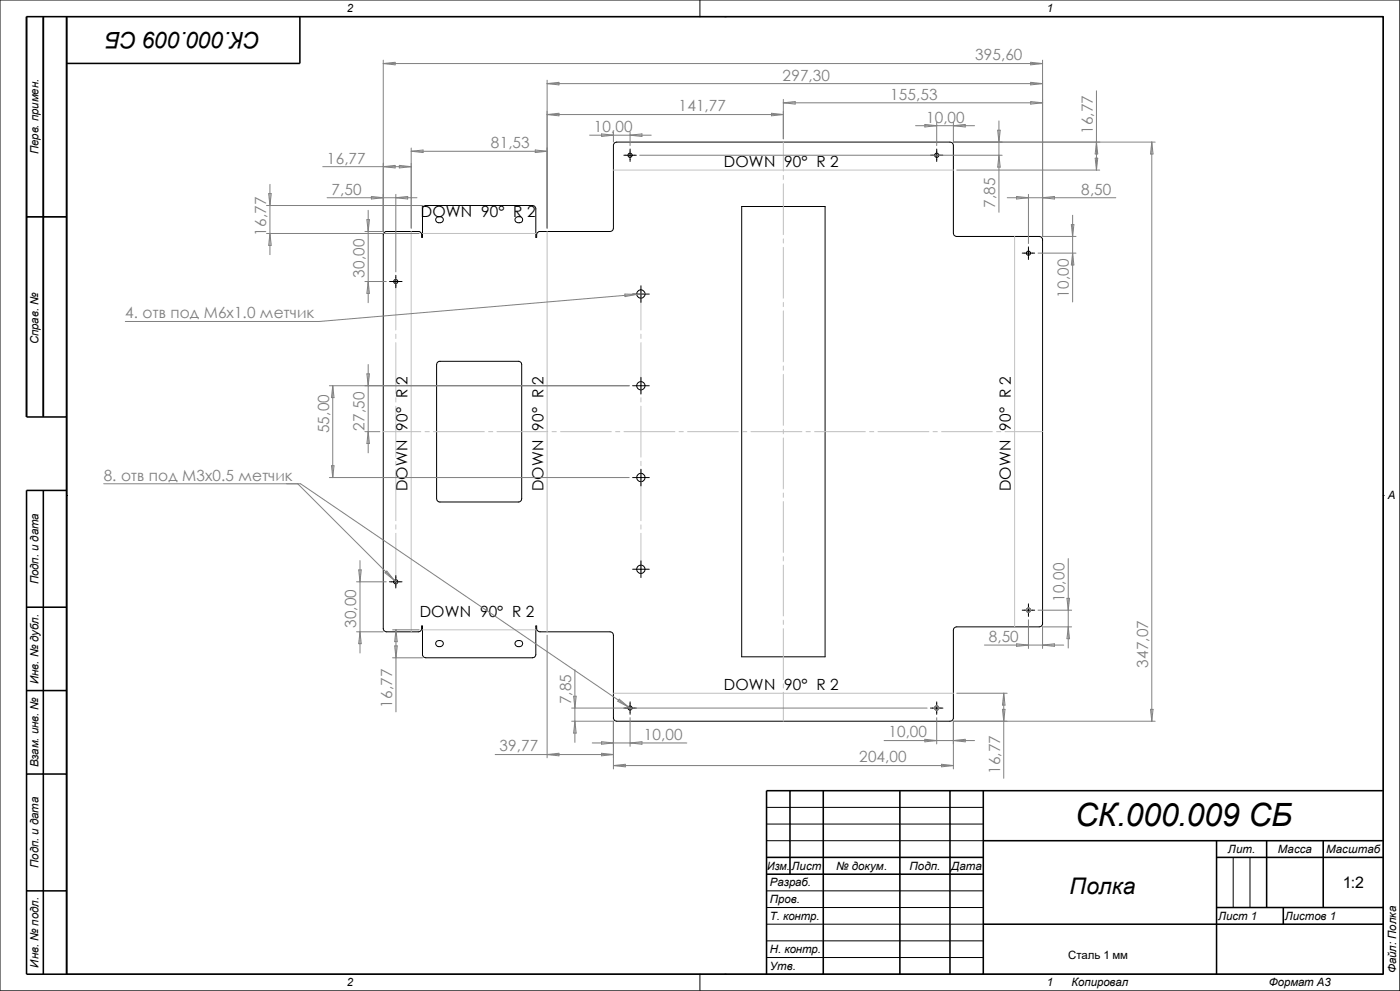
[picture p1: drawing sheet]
<svg xmlns="http://www.w3.org/2000/svg" width="420mm" height="297mm" viewBox="0 0 420 297" stroke-linecap="round" stroke-linejoin="round" font-family="sans-serif">
<g fill="none" stroke="#000" stroke-width=".3">
<path d="M0 0h419.9v297h-419.9zM20 5h395v287h-395zM210 0v5M217.5 5h.1M187.2 46.5h3.7M189 44.7v3.7M279.1 46.5h3.8M281 44.7v3.7M8 65h12M115.1 69.8l.7-.4h9.7a1.01 1.01 0 0 1 1 1v.7h.2v-8.5a1.01 1.01 0 0 1 1.1-1h31.9a1.01 1.01 0 0 1 1 1v8.5h.3v-.7a1.01 1.01 0 0 1 1-1h21a1.01 1.01 0 0 0 1-1v-24.8a1.01 1.01 0 0 1 1-1h100a1.01 1.01 0 0 1 1 1v26.3a1.01 1.01 0 0 0 1 1h24.8a1.01 1.01 0 0 1 1 1v115a1.01 1.01 0 0 1-1 1h-24.8a1.01 1.01 0 0 0-1 .9v26.3a1.01 1.01 0 0 1-1 1.1h-100a1.01 1.01 0 0 1-1-1.1v-24.7a1.01 1.01 0 0 0-1-1h-21a1.01 1.01 0 0 1-1-1v-.8h-.3v8.5a1.01 1.01 0 0 1-1 1h-31.9a1.01 1.01 0 0 1-1.1-1v-8.5h-.2v.8a1.01 1.01 0 0 1-1 1h-9.5a1.01 1.01 0 0 1-1-1v-118.2zM131 65.2a1.04 1.04 0 0 1 1.6-.1 1.04 1.04 0 0 1-.2 1.6 1.02 1.02 0 0 1-1.3-.1 1.02 1.02 0 0 1-.1-1.4zM154.8 65.2a1.09 1.09 0 0 1 1.5-.2 1.09 1.09 0 0 1 .2 1.5 1.1 1.1 0 0 1-1.4 .2 1.1 1.1 0 0 1-.3-1.5z"/>
<path d="M222.5 61.9h25v134.9h-25zM306.7 75.9h3.7M308.5 74v3.8M116.8 84.4h3.8M118.7 82.5v3.7M189.8 88.1h5M192.3 85.6v5M131.3 108.5l.5-.2h23.7a.94 .94 0 0 1 1 1v40.2a1.01 1.01 0 0 1-1 1h-23.5a1.01 1.01 0 0 1-1-1v-40.2zM189.8 115.6h5M192.3 113.1v5M20 148.5h.1M189.8 143.1h5"/>
<path d="M192.3 140.6v5M415 148.5h.1M116.8 174.4h3.8M118.7 172.5v3.7M189.8 170.6h5M192.3 168.1v5M131 192.2a1.08 1.08 0 0 1 1.4-.1 1.08 1.08 0 0 1 .3 1.4 1.08 1.08 0 0 1-1.5 .2 1.08 1.08 0 0 1-.2-1.5zM154.8 192.2a1.1 1.1 0 0 1 1.4-.1 1.1 1.1 0 0 1 .3 1.4 1.09 1.09 0 0 1-1.4 .2 1.09 1.09 0 0 1-.3-1.5zM306.7 182.9h3.7M308.5 181v3.7M187.2 212.2h3.7M189 210.4v3.7"/>
<path d="M279.1 212.2h3.8M281 210.4v3.7M230 247h65M230 252h65M230 242h65M370 257v15M375 257v15M230 272h65M230 267h65M230 277h65M210 292v5M217.5 292h.1"/>
<path d="M230 282h65M230 287h65"/>
<circle cx="189" cy="46.5" r=".65"/>
<circle cx="281" cy="46.6" r=".62"/>
<circle cx="308.5" cy="75.9" r=".62"/>
<circle cx="118.7" cy="84.4" r=".62"/>
<circle cx="192.2" cy="88.1" r="1.24"/>
<circle cx="192.2" cy="115.6" r="1.24"/>
<circle cx="192.3" cy="143.1" r="1.26"/>
<circle cx="118.7" cy="174.4" r=".63"/>
<circle cx="192.2" cy="170.6" r="1.24"/>
<circle cx="308.5" cy="182.9" r=".62"/>
<circle cx="189" cy="212.2" r=".64"/>
<circle cx="281" cy="212.2" r=".62"/>
</g>
<g fill="none" stroke="#000" stroke-width=".47">
<path d="M13 5v120M20 5v287M90 5v14h-70M8 65h12M20 125h-12v-120h407v287h-407v-145h12M13 147v145M8 182h12M8 207h12M8 232h12M237 237v25M247 237v55M270 237v55"/>
<path d="M285 237v55M295 237v55M415 237h-185v55M230 257h65M295 252h120M365 257h50M365 252v40M380 252v20M397 252v20M8 267h12M230 262h65M295 277h120"/>
<path d="M365 272h50M385 272v5"/>
</g>
<g fill="none" stroke="#c0c0c0" stroke-width=".3">
<path d="M184 51h102M235 42.6v8.7M235 52.5v1.3M235 55.1v15.2M123.4 69.4v120M126.7 70h34M164.1 69.4v120M235 71.6v1.3M235 74.1v15.3M304.4 70.9v117M118.7 83.7v15.2M192.3 86.9v12"/>
<path d="M235 90.6v1.3M235 93.2v15.2M118.7 100.2v1.2M118.7 102.7v15.2M118.7 119.2v1.3M192.3 100.2v1.2M192.3 102.7v15.2M192.3 119.2v1.3M235 109.7v1.3M235 112.2v15.3M115 129.4h11.2M118.7 121.8v15.2"/>
<path d="M118.7 138.3v1.2M127.5 129.4h1.3M130 129.4h15.3M146.6 129.4h1.2M149.1 129.4h15.2M165.6 129.4h1.3M168.1 129.4h15.3M184.7 129.4h1.2M187.2 129.4h15.2M192.3 121.8v15.2M192.3 138.3v1.2M203.7 129.4h1.3"/>
<path d="M206.2 129.4h15.3M222.8 129.4h1.2M225.3 129.4h15.2M235 128.7v1.3M235 131.3v15.2M241.8 129.4h1.3M244.3 129.4h15.3M260.9 129.4h1.2M263.4 129.4h15.2M279.9 129.4h1.3M282.4 129.4h15.3M299 129.4h1.2"/>
<path d="M301.5 129.4h11.3M118.7 140.8v15.2M118.7 157.3v1.3M118.7 159.9v15.1M192.3 140.8v15.2M192.3 157.3v1.3M192.3 159.9v12M235 147.8v1.3M235 150.3v15.3M235 166.8v1.3M235 169.4v15.2M126.7 188.8h34"/>
<path d="M235 185.9v1.3M235 188.4v15.3M184 207.8h102M235 204.9v1.3M235 207.5v8.7"/>
</g>
<g fill="none" stroke="#808080" stroke-width=".3">
<path d="M115 18v51.4h-5.5M115 19l3.5-.3v.7zM115 19h197.8M309.2 18.7l3.6 .3-3.6 .4zM312.8 18v52.9h10M164.1 24v44.4M164.1 25.1h148.7M164.1 25.1l3.6-.4v.7zM164.1 34.3l3.6-.3v.7zM164.1 34.3h70.9M184 39.5v3.1M189 39.5v4.1"/>
<path d="M231.4 34l3.6 .3-3.6 .4zM235 29.8v11.8M235 30.8h77.8M235 30.8l3.5-.4v.8zM274.7 37.7h17.7M277.5 37.3l3.5 .4-3.5 .4zM281 36.7v6.9M286 36.7v5.9h60.5M286 37.7l3.6-.4v.8zM299.3 39h.8l-.4 3.6zM299.7 36.2v27.4M309.2 24.7l3.6 .4-3.6 .3z"/>
<path d="M309.2 30.4l3.6 .4-3.6 .4zM328.9 27.2v23.8M80.6 58h.8l-.4 3.6zM81 55.2v21.1M96.8 50h26.6M98.1 59.3h27M111.4 58.9l3.6 .4-3.6 .3zM115 50l3.5-.4v.7zM118.7 59.3l3.6-.4v.7zM118.7 58.3v23.2M119.8 49.6l3.6 .4-3.6 .3zM123.4 44.4v24"/>
<path d="M123.4 45.3h40.7M123.4 45.3l3.5-.3v.7zM160.6 45l3.5 .3-3.5 .4zM176.9 40.5h18.5M180.5 40.1l3.5 .4-3.5 .4zM189 40.5l3.6-.4v.8zM191.9 46.5h108.8M287 51h42.9M299.7 46.5l.4 3.6h-.8zM302.2 59.3h32.5M305 58.9l3.5 .4-3.5 .3zM308.5 58.3v14.7"/>
<path d="M312.8 59.3l3.5-.4v.7zM328.5 47.4h.8l-.4 3.6zM328.9 42.6l.4 3.5h-.8zM345.5 42.6l.4 3.5h-.8zM345.5 42.6v173.6M80 61.6h46.7M80 70h45.7M81 70l.4 3.5h-.8zM110.1 65.8h.7l-.4 3.6zM110.4 63v27.7M311.4 75.9h11.4M321.4 67.3h.8l-.4 3.6z"/>
<path d="M321.8 75.9l.4 3.5h-.8zM321.8 64.5v26M109.5 84.4h6.4M110.4 84.4l.4 3.5h-.7zM187.5 88.1l3.5 .1-3.5 .7zM191 88.2l-95.2 8.2h-58.2M193.5 88l-2.5 .2M98.8 115.6h90M99.8 115.6l.4 3.6h-.8zM99.8 115.6v27.5M110.1 112.1h.7l-.4 3.5zM110.4 109.3v26.4"/>
<path d="M99.4 139.6h.8l-.4 3.5zM109.5 129.4h4.5M110.4 129.4l.4 3.5h-.7zM31.1 145h59.1l98.3 66.9M89.3 145l29.9 29.8M98.8 143.1h90M107 174.4h8.9M107.6 170.8h.8l-.4 3.6zM108 168v27.7M115.5 171.7l.5-.5 2.3 2.7zM320.1 179.3h.7l-.3 3.6zM320.5 167.4v26.8"/>
<path d="M107 189.4h8M108 189.4l.4 3.5h-.8zM117.8 188.8h7.9M117.8 197.1h8.9M118.4 193.6h.8l-.4 3.5zM118.8 188.8v24.6M118.8 188.8l.4 3.5h-.8zM164.1 190.4v36.7M295.3 193.3h23.8M305 193l3.5 .3-3.5 .4zM307.9 183l.1-.5a.64 .64 0 0 1 1.1 .1v.5M307.9 182.7h.1"/>
<path d="M307.9 183v.1M307.9 183.1l.2 .3M308.1 183.4h.1M308.5 185.8v8.6M308.7 182.3h.1M309.1 183.2l-.4 .3-.5-.1M309.1 183.1v.1M309.1 182.8h.1M309.2 183h-.1M311.4 182.9h10.1M312.8 193.3l3.5-.3v.7zM320.5 187.9l.3 3.5h-.7z"/>
<path d="M321.5 187.9h-8.7v6.5M171.5 216.2h12.5v14.3M171.5 212.2h106.6M172.1 208.7h.7l-.3 3.5zM172.5 216.2l.3 3.5h-.7zM172.5 200.7v21.8M185.8 209.5l2.7 2.4-3.2-1.7zM188.5 211.9l1 .7M189 215.1v8.6M280.6 212.7a.63 .63 0 0 1 0-1 .63 .63 0 0 1 .9 .2 .63 .63 0 0 1-.3 .9M280.6 212.7h.1M280.7 212.7l.3 .2"/>
<path d="M281 215.1v7.9M281 212.9h.1M281.1 212.8h.1M281.1 212.8v.1M281.2 211.6h.1M281.6 212.3h.1M287 207.8h15.1M300.7 212.6h.8l-.4 3.6zM301.1 207.8v25.5M301.1 207.8l.4 3.5h-.8zM345.1 212.6h.8l-.4 3.6zM346.5 216.2h-60.5v14.3"/>
<path d="M148.5 226.1h35.5M164.1 226.1l3.6-.3v.7zM177.7 222.7h28.3M180.5 225.8l3.5 .3-3.5 .4zM180.5 222.3l3.5 .4-3.5 .4zM184 229.4l3.6-.3v.7zM184 229.4h102M189 222.7l3.6-.4v.8zM265.2 222h27.2M277.5 221.6l3.5 .4-3.5 .3zM282.4 229.1l3.6 .3-3.6 .4zM286 222l3.6-.4v.7z"/>
</g>
<text font-size="9.6" x="322.5" y="247.7">СК.000.009 СБ</text>
<g font-size="6.9">
<text x="78.1" y="9.7" transform="rotate(-180 78.1 9.7)">СК.000.009 СБ</text>
<text x="320.9" y="267.8">Полка</text>
</g>
<text font-size="4.8" x="402.8" y="266.1">1:2</text>
<g font-size="4.6" fill="#808080">
<text x="292.5" y="18.1">395,60</text>
<text x="234.8" y="24.1">297,30</text>
<text x="267" y="29.9">155,53</text>
<text x="203.6" y="33.4">141,77</text>
<text x="178.1" y="39.6">10,00</text>
<text x="277.8" y="36.7">10,00</text>
<text x="327.8" y="40.2" transform="rotate(-90 327.8 40.2)">16,77</text>
<text x="147.3" y="44.4">81,53</text>
<text x="98.1" y="49">16,77</text>
<text x="99.4" y="58.3">7,50</text>
<text x="324.4" y="58.3">8,50</text>
<text x="298.6" y="62.3" transform="rotate(-90 298.6 62.3)">7,85</text>
<text x="79.9" y="70.6" transform="rotate(-90 79.9 70.6)">16,77</text>
<text x="109.3" y="83.2" transform="rotate(-90 109.3 83.2)">30,00</text>
<text x="320.7" y="89.2" transform="rotate(-90 320.7 89.2)">10,00</text>
<text x="37.6" y="95.4">4. отв под M6x1.0 метчик</text>
<text x="98.7" y="129.8" transform="rotate(-90 98.7 129.8)">55,00</text>
<text x="109.3" y="129.1" transform="rotate(-90 109.3 129.1)">27,50</text>
<text x="31.1" y="144.1">8. отв под M3x0.5 метчик</text>
<text x="319.4" y="180.4" transform="rotate(-90 319.4 180.4)">10,00</text>
<text x="106.9" y="188.2" transform="rotate(-90 106.9 188.2)">30,00</text>
<text x="296.6" y="192.4">8,50</text>
<text x="344.4" y="200.1" transform="rotate(-90 344.4 200.1)">347,07</text>
<text x="117.7" y="212.1" transform="rotate(-90 117.7 212.1)">16,77</text>
<text x="171.4" y="211.1" transform="rotate(-90 171.4 211.1)">7,85</text>
<text x="193.1" y="221.7">10,00</text>
<text x="266.5" y="221">10,00</text>
<text x="149.8" y="225.2">39,77</text>
<text x="257.8" y="228.5">204,00</text>
<text x="300" y="232" transform="rotate(-90 300 232)">16,77</text>
</g>
<g font-size="4.6">
<text x="217.2" y="50">DOWN 90° R 2</text>
<text x="126.2" y="64.9">DOWN 90° R 2</text>
<text x="122.3" y="147.2" transform="rotate(-90 122.3 147.2)">DOWN 90° R 2</text>
<text x="163" y="147.2" transform="rotate(-90 163 147.2)">DOWN 90° R 2</text>
<text x="303.3" y="147.2" transform="rotate(-90 303.3 147.2)">DOWN 90° R 2</text>
<text x="125.9" y="184.9">DOWN 90° R 2</text>
<text x="217.2" y="206.8">DOWN 90° R 2</text>
</g>
<g font-size="3.4">
<text x="104" y="3.6">2</text>
<text x="314" y="3.6">1</text>
<text x="11.6" y="46.3" transform="rotate(-90 11.6 46.3)">Перв. примен.</text>
<text x="11.6" y="103.2" transform="rotate(-90 11.6 103.2)">Справ. №</text>
<text x="416.3" y="149.6">A</text>
<text x="11.6" y="175.1" transform="rotate(-90 11.6 175.1)">Подп. и дата</text>
<text x="11.6" y="205" transform="rotate(-90 11.6 205)">Инв. № дубл.</text>
<text x="11.6" y="230" transform="rotate(-90 11.6 230)">Взам. инв. №</text>
<text x="368.4" y="255.6">Лит.</text>
<text x="383.3" y="255.6">Масса</text>
<text x="397.8" y="255.6">Масштаб</text>
<text x="11.6" y="260.1" transform="rotate(-90 11.6 260.1)">Подп. и дата</text>
<text x="230.2" y="260.6">Изм.</text>
<text x="237.4" y="260.6">Лист</text>
<text x="250.8" y="260.6">№ докум.</text>
<text x="272.8" y="260.6">Подп.</text>
<text x="285.3" y="260.6">Дата</text>
<text x="231" y="265.6">Разраб.</text>
<text x="231" y="275.6">Т. контр.</text>
<text x="231" y="270.6">Пров.</text>
<text x="365.5" y="275.6">Лист 1</text>
<text x="385.5" y="275.6">Листов 1</text>
<text x="231" y="285.6">Н. контр.</text>
<text x="320.4" y="287.5">Сталь 1 мм</text>
<text x="11.6" y="290" transform="rotate(-90 11.6 290)">Инв. № подл.</text>
<text x="231" y="290.6">Утв.</text>
<text x="418.8" y="291.7" transform="rotate(-90 418.8 291.7)">Файл: Полка</text>
<text x="104" y="295.6">2</text>
<text x="314" y="295.6">1</text>
<text x="321.4" y="295.6">Копировал</text>
<text x="380.6" y="295.6">Формат А3</text>
</g>
</svg>
